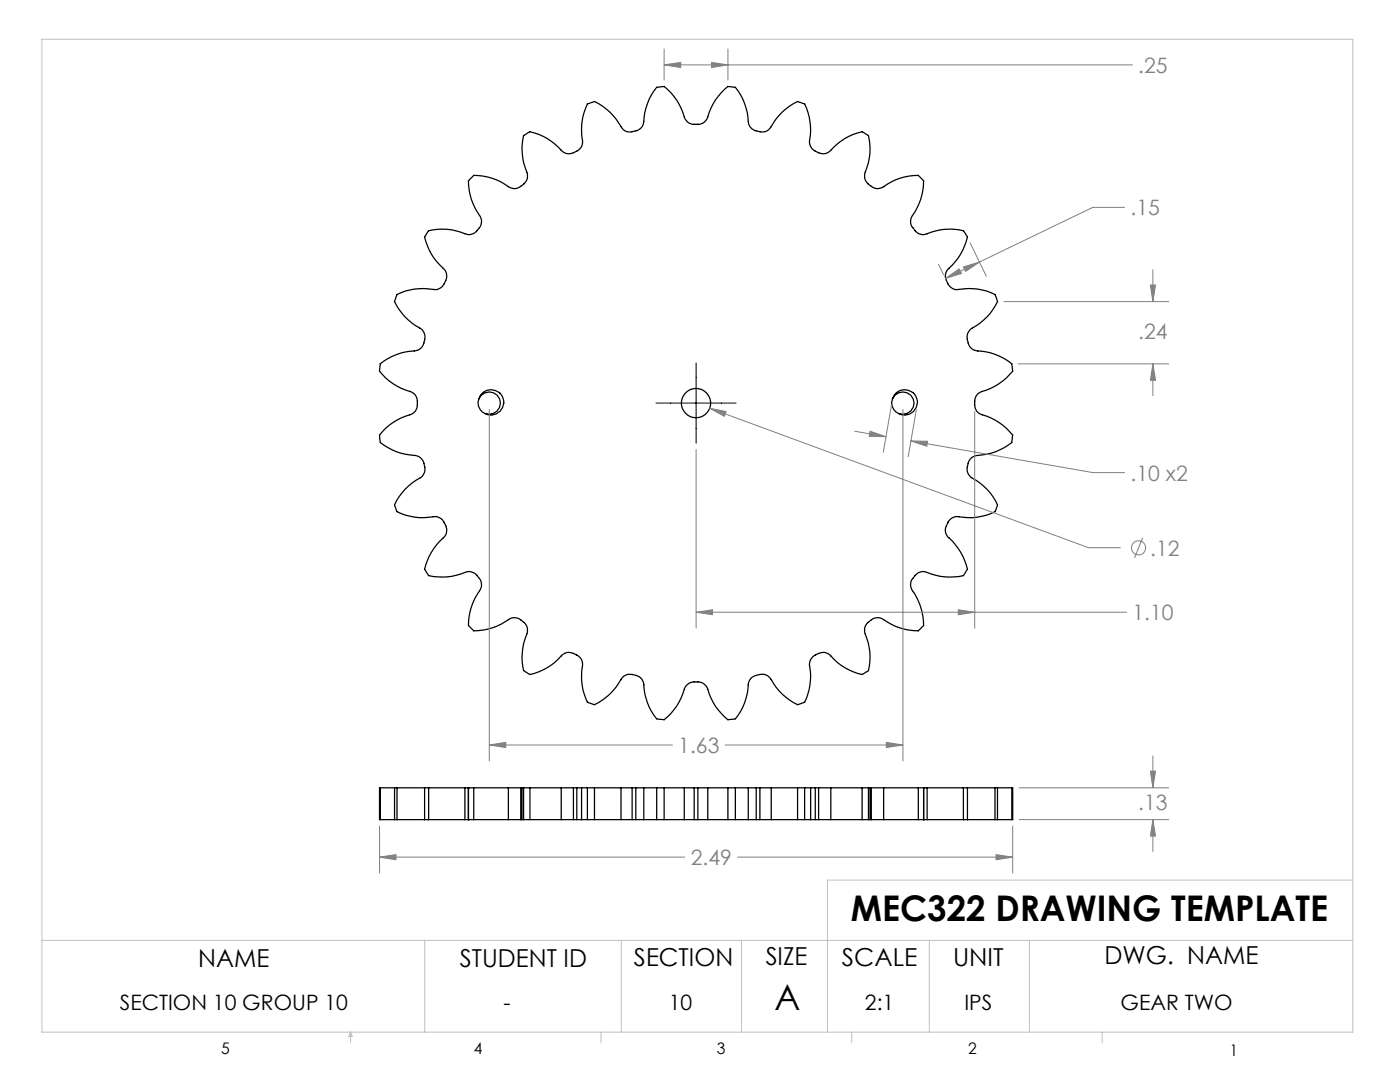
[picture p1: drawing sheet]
<svg xmlns="http://www.w3.org/2000/svg" width="279mm" height="216mm" viewBox="0 0 279 216" stroke-linecap="round" stroke-linejoin="round" font-family="sans-serif">
<g fill="none" stroke="#000" stroke-width=".25">
<path d="M94.4 35.1l.1-.1h1a12 12 0 0 1 6.2 2.4 2.65 2.65 0 0 0 3.6-2.1l-.1-.7a12.1 12.1 0 0 1-.7-7.5l1.3-.8a11.7 11.7 0 0 1 6.5 3.9 2.68 2.68 0 0 0 4-1.9 11.9 11.9 0 0 1 .9-7.6l1.4-.5a13.3 13.3 0 0 1 5.7 5.6 2.73 2.73 0 0 0 4.1-1.2 12 12 0 0 1 2.7-7.2l1.4-.1a13.3 13.3 0 0 1 4.3 6.6 2.74 2.74 0 0 0 4.3-.3 12 12 0 0 1 4.2-6.3l1.5 .1a13.2 13.2 0 0 1 2.7 7.5 2.8 2.8 0 0 0 4 .9 14 14 0 0 1 4.9-5.1l.8-.5 1.2 .5h.2l.4 .9a13.5 13.5 0 0 1 .6 7 2.71 2.71 0 0 0 4 1.6 12.2 12.2 0 0 1 6.4-3.9l1.3 .8a11.6 11.6 0 0 1-.7 7.5 2.63 2.63 0 0 0 3.5 2.8 12 12 0 0 1 7.2-2.4l1 1.1a13.3 13.3 0 0 1-2.5 7.5 2.69 2.69 0 0 0 2.9 3.1 11.8 11.8 0 0 1 7.6-.7l.8 1.3a13 13 0 0 1-4.2 6.7 2.67 2.67 0 0 0 2.2 3.8 12.3 12.3 0 0 1 7.5 1l.5 1.4a13.1 13.1 0 0 1-5.5 5.6 2.66 2.66 0 0 0 1.2 4.2 12 12 0 0 1 7.1 2.6l.2 1.5a13.6 13.6 0 0 1-6.7 4.3 2.65 2.65 0 0 0 .3 4.3 12.2 12.2 0 0 1 6.4 4.1l-.2 1.5a13.4 13.4 0 0 1-7.4 2.7 2.62 2.62 0 0 0-1.5 2.6 2.62 2.62 0 0 0 1.9 2.3 10 10 0 0 1 4.1 5l-.4 1.1a11.4 11.4 0 0 1-7.9 1.1 2.76 2.76 0 0 0-1.6 4 12.2 12.2 0 0 1 4 6.5l-.8 1.3a12.8 12.8 0 0 1-7.9-.8 2.78 2.78 0 0 0-2.6 3.2 13.3 13.3 0 0 1 2.5 7.5l-1 1.1a12.9 12.9 0 0 1-7.5-2.6 2.72 2.72 0 0 0-3.2 2.9 12.2 12.2 0 0 1 .7 7.6l-1.3 .8a11.7 11.7 0 0 1-6.4-4 2.65 2.65 0 0 0-3.1 .3 2.65 2.65 0 0 0-.8 2.9v1.9l-.2 1.8-.9 2.6-1.4 .5-.8-.4a12.6 12.6 0 0 1-4.7-4.9 2.67 2.67 0 0 0-4.1 .4l-.2 .6a12 12 0 0 1-2.6 7.1l-1.5 .2a13.3 13.3 0 0 1-4.3-6.7 2.66 2.66 0 0 0-2.9-.8 2.66 2.66 0 0 0-1.8 2.3 11.5 11.5 0 0 1-3.8 5.2l-1.4-.2a13.2 13.2 0 0 1-2.8-7.4 2.8 2.8 0 0 0-4-.9 13.3 13.3 0 0 1-5.7 5.5l-1.4-.5a12.2 12.2 0 0 1-.9-7.5 2.67 2.67 0 0 0-4-2 10.8 10.8 0 0 1-6.7 3.9l-1.1-.7-.2-.9a13.7 13.7 0 0 1 1-7 2.67 2.67 0 0 0-3.6-2.4 12 12 0 0 1-7.2 2.4l-1-1.1a13.3 13.3 0 0 1 2.5-7.5 2.69 2.69 0 0 0-2.9-3.2 12.1 12.1 0 0 1-7.6 .8l-.8-1.3a13.1 13.1 0 0 1 4.2-6.8 2.71 2.71 0 0 0-2.2-3.7 11 11 0 0 1-7.5-1.1l-.4-1.1a10.8 10.8 0 0 1 5.2-5.7 2.66 2.66 0 0 0 .5-3 2.66 2.66 0 0 0-2.7-1.4 11.3 11.3 0 0 1-5.9-2.5l-.2-1.5a12.7 12.7 0 0 1 6.7-4.3 2.68 2.68 0 0 0-.3-4.3 12.2 12.2 0 0 1-6.4-4.1l.2-1.5a12.3 12.3 0 0 1 7.1-2.6 2.62 2.62 0 0 0 1.8-2.6 2.62 2.62 0 0 0-1.9-2.4l-1.4-1.1-1.3-1.4a6.2 6.2 0 0 1-1.4-2.5l.4-1.2 .9-.4a13.5 13.5 0 0 1 7-.6 2.69 2.69 0 0 0 1.6-4 12.1 12.1 0 0 1-4-6.5l.8-1.3a12.5 12.5 0 0 1 7.9 .8 2.7 2.7 0 0 0 2.5-3.5 12.2 12.2 0 0 1-2.4-7.2zM95.6 79.6a2.24 2.24 0 0 1 2.9-1.2 2.24 2.24 0 0 1 1.2 2.9 2.24 2.24 0 0 1-2.9 1.2M178.1 79.6a2.24 2.24 0 0 1 2.9-1.2 2.24 2.24 0 0 1 1.2 2.9 2.24 2.24 0 0 1-2.9 1.2M75.9 157.2h2.8M75.9 157.2h-.2v6.3h.2M75.9 157.2v6.3M78.7 157.2h.5M78.7 157.2v6.3M79.2 157.2h5.5M79.2 157.2v6.3M84.7 157.2v6.3h.8M84.7 157.2h.8"/>
<path d="M85.5 157.2h7.3M85.5 157.2v6.3M92.8 157.2h.7M92.8 157.2v6.3M93.5 157.2h1M93.5 157.2h.1M93.5 157.2v6.3M94.5 157.2h7M94.5 157.2v6.3M101.5 157.2h2.4M101.5 157.2v6.3M103.9 157.2h.3"/>
<path d="M103.9 157.2v6.3M104.2 157.2h.3M104.2 157.2v6.3M104.5 157.2h1.3M104.5 157.2v6.3M105.8 157.2h6.2M105.8 157.2v6.3M112 157.2h2.4M112 157.2v6.3M114.4 157.2h.7M114.4 157.2v6.3M115.1 157.2h1"/>
<path d="M115.1 157.2v6.3M116.1 157.2h1.1M116.1 157.2v6.3M117.2 157.2h1.4M117.2 157.2v6.3M118.6 157.2h5.3M118.6 157.2v6.3M123.9 157.2h2.3M123.9 157.2v6.3M126.2 157.2h.7M126.2 157.2v6.3M126.9 157.2h1.6"/>
<path d="M126.9 157.2v6.3M128.5 157.2h2.6M128.5 157.2v6.3M131.1 157.2h1.4M131.1 157.2v6.3M132.5 157.2h4.1M132.5 157.2v6.3M136.6 157.2h1.9M136.6 157.2v6.3M138.5 157.2v6.3M138.5 157.2h.8M139.3 157.2h2"/>
<path d="M139.3 157.2v6.3M141.3 157.2h4M141.3 157.2v6.3M145.3 157.2h1.5M145.3 157.2v6.3M146.8 157.2h2.5M146.8 157.2v6.3M149.3 157.2h1.6M149.3 157.2v6.3M150.9 157.2v6.3M150.9 157.2h.8M151.7 157.2h2.2"/>
<path d="M151.7 157.2v6.3M153.9 157.2h5.3M153.9 157.2v6.3M159.2 157.2h1.4M159.2 157.2v6.3M160.6 157.2h1.2M160.6 157.2v6.3M161.8 157.2h.9M161.8 157.2v6.3M162.7 157.2h.7M162.7 157.2v6.3M163.4 157.2h2.4"/>
<path d="M163.4 157.2v6.3M165.8 157.2h6.2M165.8 157.2v6.3M172 157.2h1.3M172 157.2v6.3M173.3 157.2h.3M173.3 157.2v6.3M173.6 157.2v6.3M173.6 157.2h.3M173.9 157.2h2.5M173.9 157.2v6.3M176.4 157.2h6.9"/>
<path d="M176.4 157.2v6.3M183.3 157.2h1M183.3 157.2v6.3M184.3 157.2h.1M184.3 157.2h.7M184.3 157.2v6.3M185 157.2h7.3M185 157.2v6.3M192.3 157.2h.8M192.3 157.2v6.3M193.1 157.2v6.3h-.8M193.1 157.2h5.5"/>
<path d="M198.6 157.2h.5M198.6 157.2v6.3M199.1 157.2h2.8M199.1 157.2v6.3M201.9 157.2h.2v6.3h-.2M201.9 157.2v6.3M75.9 163.5h2.8M78.7 163.5h.5M79.2 163.5h5.6M85.5 163.5h7.3M92.8 163.5h.7M93.5 163.5h1"/>
<path d="M93.5 163.5h.1M94.5 163.5h7M101.5 163.5h2.4M103.9 163.5h.3M104.2 163.5h.3M104.5 163.5h1.3M105.8 163.5h6.2M112 163.5h2.4M114.4 163.5h.7M115.1 163.5h1M116.1 163.5h1.1M117.2 163.5h1.4"/>
<path d="M118.6 163.5h5.3M123.9 163.5h2.3M126.2 163.5h.7M126.9 163.5h1.6M128.5 163.5h2.6M131.1 163.5h1.4M132.5 163.5h4.1M136.6 163.5h1.9M138.5 163.5h.8M139.3 163.5h2M141.3 163.5h4M145.3 163.5h1.5"/>
<path d="M146.8 163.5h2.5M149.3 163.5h1.6M150.9 163.5h.8M151.7 163.5h2.2M153.9 163.5h5.3M159.2 163.5h1.4M160.6 163.5h1.2M161.8 163.5h.9M162.7 163.5h.7M163.4 163.5h2.4M165.8 163.5h6.2M172 163.5h1.3"/>
<path d="M173.3 163.5h.3M173.6 163.5h.3M173.9 163.5h2.5M176.4 163.5h6.9M183.3 163.5h1M184.3 163.5h.1M184.3 163.5h.7M185 163.5h7.3M193 163.5h5.6M198.6 163.5h.5M199.1 163.5h2.8"/>
<circle cx="98" cy="80.3" r="2.53"/>
<circle cx="138.9" cy="80.4" r="2.91"/>
<circle cx="180.6" cy="80.3" r="2.53"/>
</g>
<g fill="none" stroke="#808080" stroke-width=".2">
<path d="M132.5 12.9l3.4-.4v1zM132.5 9.8v6.2M132.5 12.9h93.5M142 12.5l3.3 .4-3.3 .6zM145.3 9.8v6.2M187.3 52.7l1 2.1M188.7 55.6l2.7-1.9 .5 .9zM192.3 53.3l3.2-1-2.8 1.9zM193.6 48.4l3.2 6.7M195.5 52.3l-6.8 3.3M224.4 41.4h-6.3l-22.6 10.9M229.6 56.9h1l-.5 3.3z"/>
<path d="M230.1 53.8v6.4M200.3 60.2h33M203.2 72.6h30.1M230.1 72.6l.5 3.3h-1zM230.1 72.6v6.4M97.6 81.7v70.1M138.9 89.7v35.6M141.6 81.5l3.3 .6-.3 1zM141.6 81.5l75.6 27.8h6.4M170.6 86l6.2 1.1M173.6 86l3.2 1.1h-3.3zM177.9 80.8l-1.6 9.4"/>
<path d="M180.2 81.7v70.1M181.8 88l3.3 .1-.1 .9zM181.8 88l36.3 6.3h6.3M182.9 81.7l-1.6 9.4M194.5 82.1v43.2M228 107.3l-1.6 4M138.9 122.2l3.3-.5v1zM138.9 122.2h85.9M191.2 121.7l3.3 .5-3.3 .5zM97.6 148.7l3.3-.6v1.1zM97.6 148.7h36.6M144.7 148.7h35.5"/>
<path d="M176.9 148.1l3.3 .6-3.3 .5zM203.4 157.2h29.9M229.6 153.9h1l-.5 3.3zM230.1 150.8v6.4M75.7 171l3.3-.5v1.1zM75.7 164.8v9.4M75.7 171h61M147.2 171h54.9M198.8 170.5l3.3 .5-3.3 .6zM202.1 164.8v9.4M203.4 163.5h29.9M230.1 163.5l.5 3.3h-1z"/>
<path d="M230.1 163.5v6.4"/>
<circle cx="227.2" cy="109.3" r="1.42"/>
</g>
<path d="M138.9 72.4v16M130.9 80.4h16" fill="none" stroke="#000" stroke-width=".2"/>
<g fill="none" stroke="#c0c0c0" stroke-width=".2">
<path d="M8.4 7.8h261.6v198.2h-261.6zM270 175.6h-104.9v30.4M8.4 187.6h261.6M84.8 187.6v18.4M124 187.6v18.4M148 187.6v18.4M185.5 187.6v18.4M205.5 187.6v18.4M70 206v2.1M70 206l.3 .8h-.7zM119.9 206v2.1M170 206v2.1"/>
<path d="M220 206v2.1"/>
</g>
<path d="M132.5 12.9l3.4-.4v1zM142 12.5l3.3 .4-3.3 .6zM141.6 81.5l3 1.6 .3-1zM138.9 122.2l3.3-.5v1zM191.2 121.7l3.3 .5-3.3 .5zM173.6 86l3.2 1.1h-3.3zM181.8 88l3.3 .1-.1 .9zM97.6 148.7l3.3-.6v1.1zM176.9 148.1l3.3 .6-3.3 .5zM229.6 56.9h1l-.5 3.3zM230.1 72.6l.5 3.3h-1zM188.7 55.6l2.7-1.9 .5 .9zM192.3 53.3l3.2-1-2.8 1.9zM198.8 170.5l3.3 .5-3.3 .6zM75.7 171l3.3-.5v1.1zM230.1 163.5l.5 3.3h-1zM229.6 153.9h1l-.5 3.3z" fill="#808080"/>
<g font-size="7.1">
<text x="169.8" y="183.8">MEC322 DRAWING TEMPLATE</text>
<text x="154.6" y="201.6">A</text>
</g>
<g font-size="4.9">
<text x="39.6" y="193">NAME</text>
<text x="91.8" y="193">STUDENT ID</text>
<text x="126.5" y="192.7">SECTION</text>
<text x="152.8" y="192.6">SIZE</text>
<text x="168" y="192.8">SCALE</text>
<text x="190.2" y="192.7">UNIT</text>
<text x="220.4" y="192.4">DWG. NAME</text>
</g>
<g font-size="4.2" fill="#808080">
<text x="227.2" y="14.5">.25</text>
<text x="225.6" y="43">.15</text>
<text x="227.2" y="67.7">.24</text>
<text x="225.6" y="95.9">.10 x2</text>
<text x="229.6" y="110.8">.12</text>
<text x="226" y="123.8">1.10</text>
<text x="135.4" y="150.2">1.63</text>
<text x="227.2" y="161.6">.13</text>
<text x="137.8" y="172.6">2.49</text>
</g>
<g font-size="4.2">
<text x="23.9" y="201.6">SECTION 10 GROUP 10</text>
<text x="100.5" y="201.6">-</text>
<text x="133.5" y="201.6">10</text>
<text x="172.6" y="201.6">2:1</text>
<text x="192.5" y="201.6">IPS</text>
<text x="223.6" y="201.6">GEAR TWO</text>
</g>
<g font-size="3.2">
<text x="44.2" y="210.4">5</text>
<text x="94.6" y="210.3">4</text>
<text x="143.1" y="210.4">3</text>
<text x="193.2" y="210.3">2</text>
<text x="245.4" y="210.6">1</text>
</g>
</svg>
